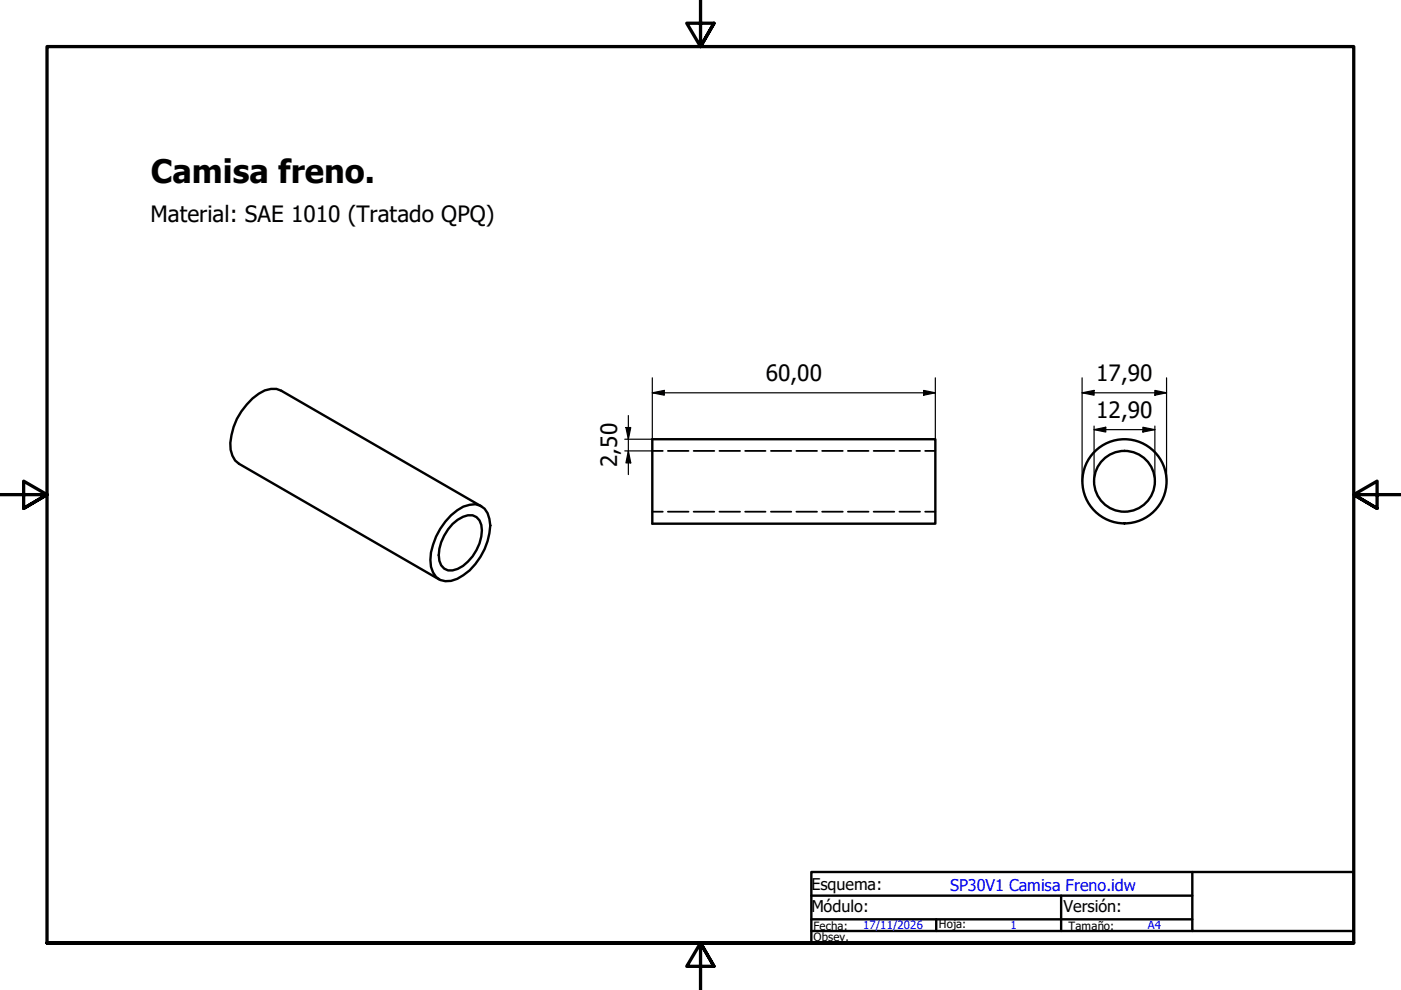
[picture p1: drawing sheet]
<svg xmlns="http://www.w3.org/2000/svg" width="297mm" height="210mm" viewBox="0 0 297 210" stroke-linecap="round" stroke-linejoin="round" font-family="sans-serif">
<!-- layer: Visible (ISO) -->
<g fill="none" stroke="#000" stroke-width=".51">
<path d="M138.3 93.1h60v17.9h-60zM95.6 109.3a7 7 0 0 1 5.2-2.4 3.4 3.4 0 0 1 3 3.1 11.7 11.7 0 0 1-1.9 8.1 10.8 10.8 0 0 1-6.3 5.1 3.4 3.4 0 0 1-4.2-3 13.3 13.3 0 0 1 4.2-10.9zM95.9 111.1a5.4 5.4 0 0 1 4.3-1.8 2.91 2.91 0 0 1 2 3.1 9.7 9.7 0 0 1-5.2 8.2 2.53 2.53 0 0 1-3.8-1.7 9.3 9.3 0 0 1 2.7-7.8zM102 107.4l-42.4-24.6a4.6 4.6 0 0 0-4.7 .7 13.5 13.5 0 0 0-6 11.8l.4 1.3 .5 1 .9 .7 42.4 24.5"/>
<circle cx="238.4" cy="102" r="6.4"/>
<circle cx="238.4" cy="102" r="8.9"/>
</g>
<!-- layer: Hidden (ISO) -->
<g fill="none" stroke="#000" stroke-width=".38">
<path d="M138.3 95.6h2.2M141.6 95.6h4.4M147.1 95.6h4.3M152.5 95.6h4.4M158 95.6h4.3M163.4 95.6h4.4M168.8 95.6h4.4M174.3 95.6h4.4M179.8 95.6h4.3M185.2 95.6h4.4M190.7 95.6h4.4M196.2 95.6h2.1"/>
<path d="M138.3 108.5h2.2M141.6 108.5h4.4M147.1 108.5h4.3M152.5 108.5h4.4M158 108.5h4.3M163.4 108.5h4.4M168.8 108.5h4.4M174.3 108.5h4.4M179.8 108.5h4.3M185.2 108.5h4.4M190.7 108.5h4.4M196.2 108.5h2.1"/>
</g>
<!-- layer: Border (ISO) -->
<path d="M148.5 -.1v10l-2.9-5h5.8l-2.9 5 2.9-5M0 104.9h10l-5-2.9v5.8l5-2.9-5 2.9M297 104.9h-10l5-2.9v5.8l-5-2.9 5 2.9M10 199.9v-190h277v190h-277h277M151.4 204.9l-2.9-5 2.9 5h-5.8l2.9-5v10" fill="none" stroke="#000" stroke-width=".7"/>
<!-- layer: Title (ISO) -->
<path d="M172 184.9h115v15h-115zM172 197.4h80.8M172 194.9h80.8M172 189.9h80.8M198.5 194.9v2.5M225 189.9v7.5M252.8 184.9v12.5h34.2" fill="none" stroke="#000" stroke-width=".51"/>
<!-- layer: Dimension (ISO) -->
<g fill="none" stroke="#000" stroke-width=".25">
<path d="M132.5 95.6h5.8M132.7 90.6h1l-.5 2.5zM133.2 95.6l.5 2.5h-1zM133.2 88.1v12.5M138.3 83.3l2.5-.5v1zM138.3 83.3h60M138.3 80.1v13h-5.8M195.8 82.8l2.5 .5-2.5 .5zM198.3 80.1v13M229.4 83.3l2.6-.5v1zM229.4 83.3h17.9M229.4 80.1v22"/>
<path d="M232 91.1l2.4-.5v1zM232 91.1h12.9M232 90.3v11.8M242.3 90.6l2.6 .5-2.6 .5zM244.9 82.8l2.4 .5-2.4 .5zM244.9 90.3v11.8M247.3 80.1v22"/>
</g>
<g fill="#000">
<path d="M132.7 90.6h1l-.5 2.5z" fill-rule="evenodd"/>
<path d="M133.2 95.6l.5 2.5h-1z" fill-rule="evenodd"/>
<path d="M138.3 83.3l2.5-.5v1z" fill-rule="evenodd"/>
<path d="M195.8 82.8l2.5 .5-2.5 .5z" fill-rule="evenodd"/>
<path d="M229.4 83.3l2.6-.5v1z" fill-rule="evenodd"/>
<path d="M232 91.1l2.4-.5v1z" fill-rule="evenodd"/>
<path d="M242.3 90.6l2.6 .5-2.6 .5z" fill-rule="evenodd"/>
<path d="M244.9 82.8l2.4 .5-2.4 .5z" fill-rule="evenodd"/>
</g>
<text font-size="6.9" x="32" y="38.8">Camisa freno.</text>
<g font-size="4.8">
<text x="31.9" y="47.1">Material: SAE 1010 (Tratado QPQ)</text>
<text x="162.4" y="80.9">60,00</text>
<text x="232.4" y="80.9">17,90</text>
<text x="232.4" y="88.7">12,90</text>
<text x="130.9" y="99" transform="rotate(-90 130.9 99)">2,50</text>
</g>
<g font-size="3.4">
<text x="172" y="188.7">Esquema:</text>
<text x="172" y="193.5">Módulo:</text>
<text x="225.5" y="193.5">Versión:</text>
</g>
<text font-size="3.4" fill="#00f" x="201.4" y="188.8">SP30V1 Camisa Freno.idw</text>
<g font-size="2.4">
<text x="172.5" y="197.2">Fecha:</text>
<text x="199.1" y="196.8">Hoja:</text>
<text x="226.6" y="197.1">Tamaño:</text>
<text x="172.5" y="199.6">Obsev.</text>
</g>
<g font-size="2.4" fill="#00f">
<text x="183" y="197">17/11/2026</text>
<text x="214.2" y="196.9">1</text>
<text x="243.4" y="197">A4</text>
</g>
</svg>
